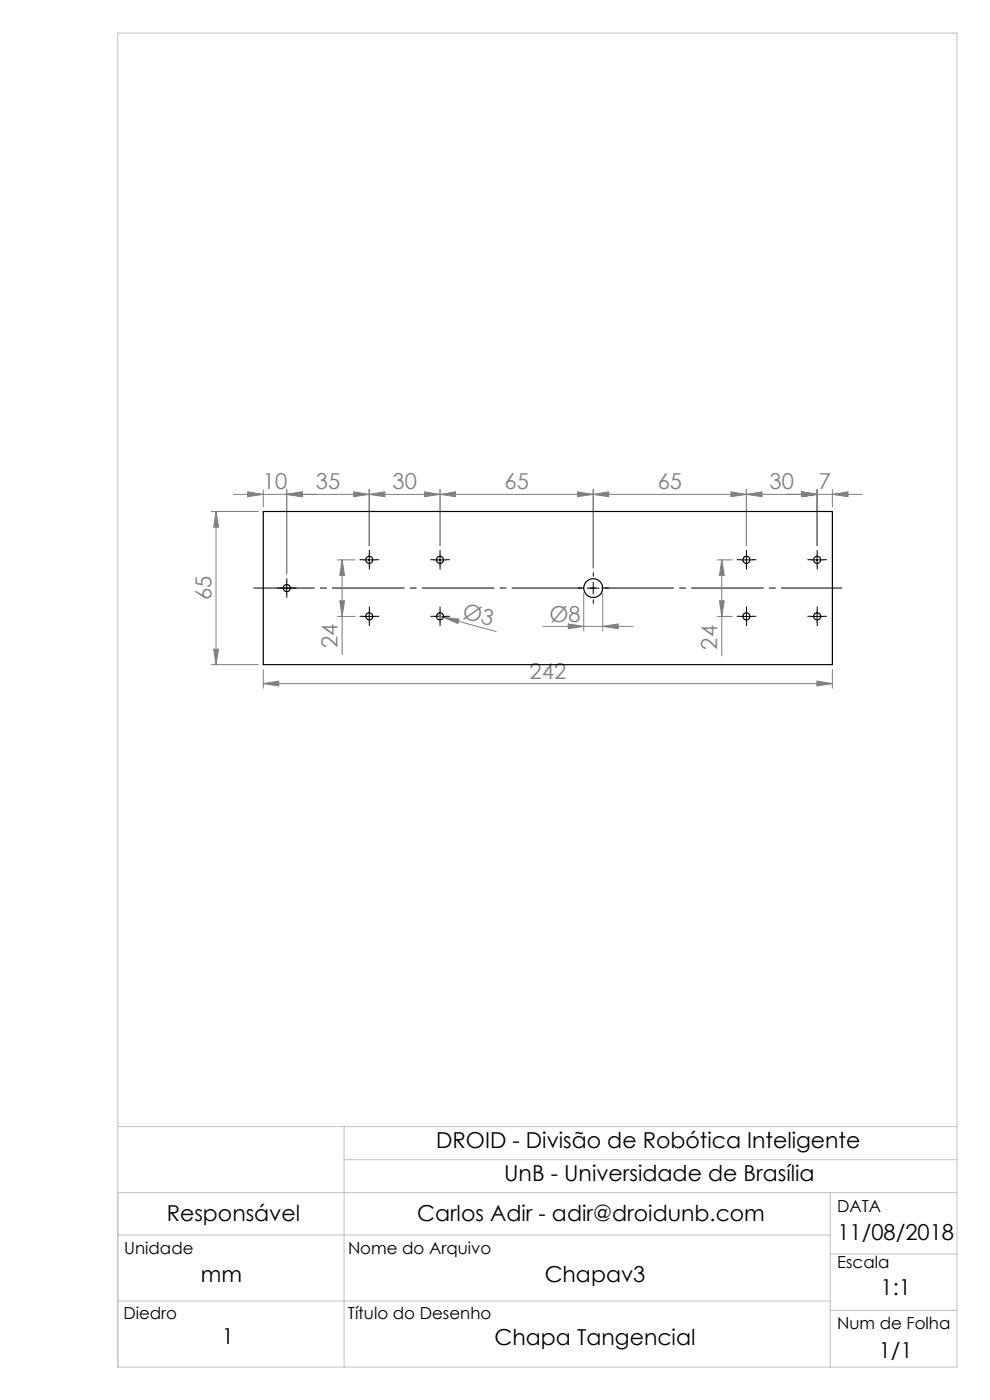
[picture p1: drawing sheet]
<svg xmlns="http://www.w3.org/2000/svg" width="210mm" height="297mm" viewBox="0 0 210 297" stroke-linecap="round" stroke-linejoin="round" font-family="sans-serif">
<g fill="none" stroke="#808080" stroke-width=".21">
<path d="M44.8 108.5h10M45.8 108.5l.6 3.3h-1.1zM45.8 108.5v32.5M49.5 104.9h133.4M52.5 104.3l3.3 .6-3.3 .5zM55.8 103.9v3.6M60.8 104.9l3.3-.6v1.1zM60.8 103.9v17.9M71.6 118.8h3.7M72.6 118.8v20.1M72.6 118.8l.5 3.3h-1zM75 104.3l3.3 .6-3.3 .5z"/>
<path d="M78.3 104.9l3.3-.6v1.1zM78.3 103.9v11.9M90 104.3l3.3 .6-3.3 .5zM93.3 104.9l3.3-.6v1.1zM93.3 103.9v11.9M122.5 104.3l3.3 .6-3.3 .5zM125.8 104.9l3.3-.6v1.1zM125.8 103.9v16.6M152.1 118.8h3.2M153.1 118.8v20.3M153.1 118.8l.5 3.3h-1zM155 104.3l3.3 .6-3.3 .5z"/>
<path d="M158.3 103.9v11.9M158.3 104.9l3.3-.6v1.1zM170 104.3l3.3 .6-3.3 .5zM173.3 103.9v11.9M176.6 104.9l3.3-.6v1.1zM176.6 103.9v3.6M45.3 137.7h1.1l-.6 3.3zM71.6 130.8h3.7M72.1 127.5h1l-.5 3.3zM92.6 130.6l12.7 3.4M94.1 130.9l3.3 .4-.3 1zM115.3 132.9h18.9"/>
<path d="M120.5 132.4l3.3 .5-3.3 .5zM123.8 125.8v8.1M127.8 132.9l3.3-.5v1zM127.8 125.8v8.1M152.1 130.8h3.2M152.6 127.5h1l-.5 3.3zM44.8 141h10M55.8 145l3.3-.5v1zM55.8 142v4M55.8 145h120.8M173.3 144.5l3.3 .5-3.3 .5zM176.6 142v4"/>
</g>
<path d="M53.8 124.7h124.8" fill="none" stroke="#000" stroke-width=".21" stroke-dasharray="15.2 1.3 1.3 1.3" stroke-dashoffset="2.4"/>
<g fill="none" stroke="#000" stroke-width=".21" stroke-dasharray="15.2 1.3 1.3 1.3">
<path d="M77.1 118.7h-.8M78.3 117.5v-.8M78.3 120v.7M79.6 118.7h.7M92.1 118.7h-.8M93.3 117.5v-.8M93.3 120v.7M94.6 118.7h.7M157.1 118.7h-.8M158.3 117.5v-.8M158.3 120v.7M159.6 118.7h.7"/>
<path d="M172.1 118.7h-.8M173.3 117.5v-.8M173.3 120v.7M174.6 118.7h.7M59.6 124.7h-.8M60.8 123.5v-.8M60.8 126v.7M62.1 124.7h.7M77.1 130.7h-.8M78.3 129.5v-.8M78.3 132v.7M79.6 130.7h.7"/>
<path d="M92.1 130.7h-.8M93.3 129.5v-.8M93.3 132v.7M94.6 130.7h.7M123.3 124.7h-.7M125.8 122.2v-.7M125.8 127.2v.8M128.3 124.7h.8M157.1 130.7h-.8M158.3 129.5v-.8M158.3 132v.7M159.6 130.7h.7"/>
<path d="M172.1 130.7h-.8M173.3 129.5v-.8M173.3 132v.7M174.6 130.7h.7"/>
</g>
<g fill="none" stroke="#000" stroke-width=".21">
<path d="M77.1 118.8h2.5M78.3 117.5v2.5M92.1 118.8h2.5M93.3 117.5v2.5M157.1 118.8h2.5M158.3 117.5v2.5M172.1 118.8h2.5M173.3 117.5v2.5M59.6 124.8h2.5M60.8 123.5v2.5M77.1 130.8h2.5M78.3 129.5v2.5"/>
<path d="M92.1 130.8h2.5M93.3 129.5v2.5M124.6 124.8h2.5M125.8 123.5v2.5M157.1 130.8h2.5M158.3 129.5v2.5M172.1 130.8h2.5M173.3 129.5v2.5"/>
</g>
<path d="M25 7h178v283h-178zM25 239h178M73 239v51M25 253h178M73 246h130M176.1 253v37M25 262h151.1M25 276h151.1M176.1 266h26.9M176.1 278h26.9" fill="none" stroke="#c0c0c0" stroke-width=".21"/>
<g fill="#808080">
<path d="M94.1 130.9l3.3 .4-.3 1z"/>
<path d="M60.8 104.9l3.3-.6v1.1zM52.5 104.3l3.3 .6-3.3 .5zM122.5 104.3l3.3 .6-3.3 .5zM93.3 104.9l3.3-.6v1.1zM155 104.3l3.3 .6-3.3 .5zM125.8 104.9l3.3-.6v1.1z"/>
<path d="M55.8 145l3.3-.5v1zM173.3 144.5l3.3 .5-3.3 .5zM78.3 104.9l3.3-.6v1.1zM90 104.3l3.3 .6-3.3 .5zM158.3 104.9l3.3-.6v1.1zM170 104.3l3.3 .6-3.3 .5zM60.8 104.9l3.3-.6v1.1zM75 104.3l3.3 .6-3.3 .5zM170 104.3l3.3 .6-3.3 .5zM176.6 104.9l3.3-.6v1.1zM120.5 132.4l3.3 .5-3.3 .5zM127.8 132.9l3.3-.5v1z"/>
<path d="M152.6 127.5h1l-.5 3.3zM153.1 118.8l.5 3.3h-1z"/>
<path d="M45.8 108.5l.6 3.3h-1.1zM45.3 137.7h1.1l-.6 3.3zM72.6 118.8l.5 3.3h-1zM72.1 127.5h1l-.5 3.3z"/>
</g>
<g fill="none" stroke="#000" stroke-width=".25">
<path d="M55.8 108.5h120.8v32.5h-120.8z"/>
<circle cx="78.3" cy="118.8" r=".75"/>
<circle cx="93.3" cy="118.8" r=".75"/>
<circle cx="158.3" cy="118.8" r=".75"/>
<circle cx="173.3" cy="118.8" r=".75"/>
<circle cx="60.8" cy="124.8" r=".75"/>
<circle cx="78.3" cy="130.7" r=".75"/>
<circle cx="93.3" cy="130.7" r=".75"/>
<circle cx="125.8" cy="124.8" r="2"/>
<circle cx="158.3" cy="130.7" r=".75"/>
<circle cx="173.3" cy="130.7" r=".75"/>
</g>
<g font-size="4.7" fill="#808080">
<text x="55.8" y="103.8">10</text>
<text x="67" y="103.8">35</text>
<text x="83.3" y="103.8">30</text>
<text x="107" y="103.8">65</text>
<text x="139.5" y="103.8">65</text>
<text x="163.3" y="103.8">30</text>
<text x="173.7" y="103.8">7</text>
<text x="44.8" y="127.3" transform="rotate(-90 44.8 127.3)">65</text>
<text x="97.9" y="131.1" transform="rotate(15 97.9 131.1)">Ø3</text>
<text x="116.6" y="131.9">Ø8</text>
<text x="71.6" y="137.6" transform="rotate(-90 71.6 137.6)">24</text>
<text x="152.1" y="137.8" transform="rotate(-90 152.1 137.8)">24</text>
<text x="112.3" y="144">242</text>
</g>
<g font-size="4.7">
<text x="92.5" y="243.5">DROID - Divisão de Robótica Inteligente</text>
<text x="107" y="250.6">UnB - Universidade de Brasília</text>
<text x="35.4" y="259.1">Responsável</text>
<text x="88.5" y="259.1">Carlos Adir - adir@droidunb.com</text>
<text x="177.6" y="263.1">11/08/2018</text>
<text x="42.6" y="272.1">mm</text>
<text x="115.5" y="272.1">Chapav3</text>
<text x="186.8" y="274.7">1:1</text>
<text x="47" y="285">1</text>
<text x="104.9" y="285.4">Chapa Tangencial</text>
<text x="186.4" y="288.1">1/1</text>
</g>
<g font-size="3.5">
<text x="177.6" y="257.1">DATA</text>
<text x="26.4" y="266">Unidade</text>
<text x="73.8" y="266">Nome do Arquivo</text>
<text x="177.6" y="268.9">Escala</text>
<text x="26.2" y="279.7">Diedro</text>
<text x="73.8" y="279.7">Título do Desenho</text>
<text x="177.6" y="281.9">Num de Folha</text>
</g>
</svg>
